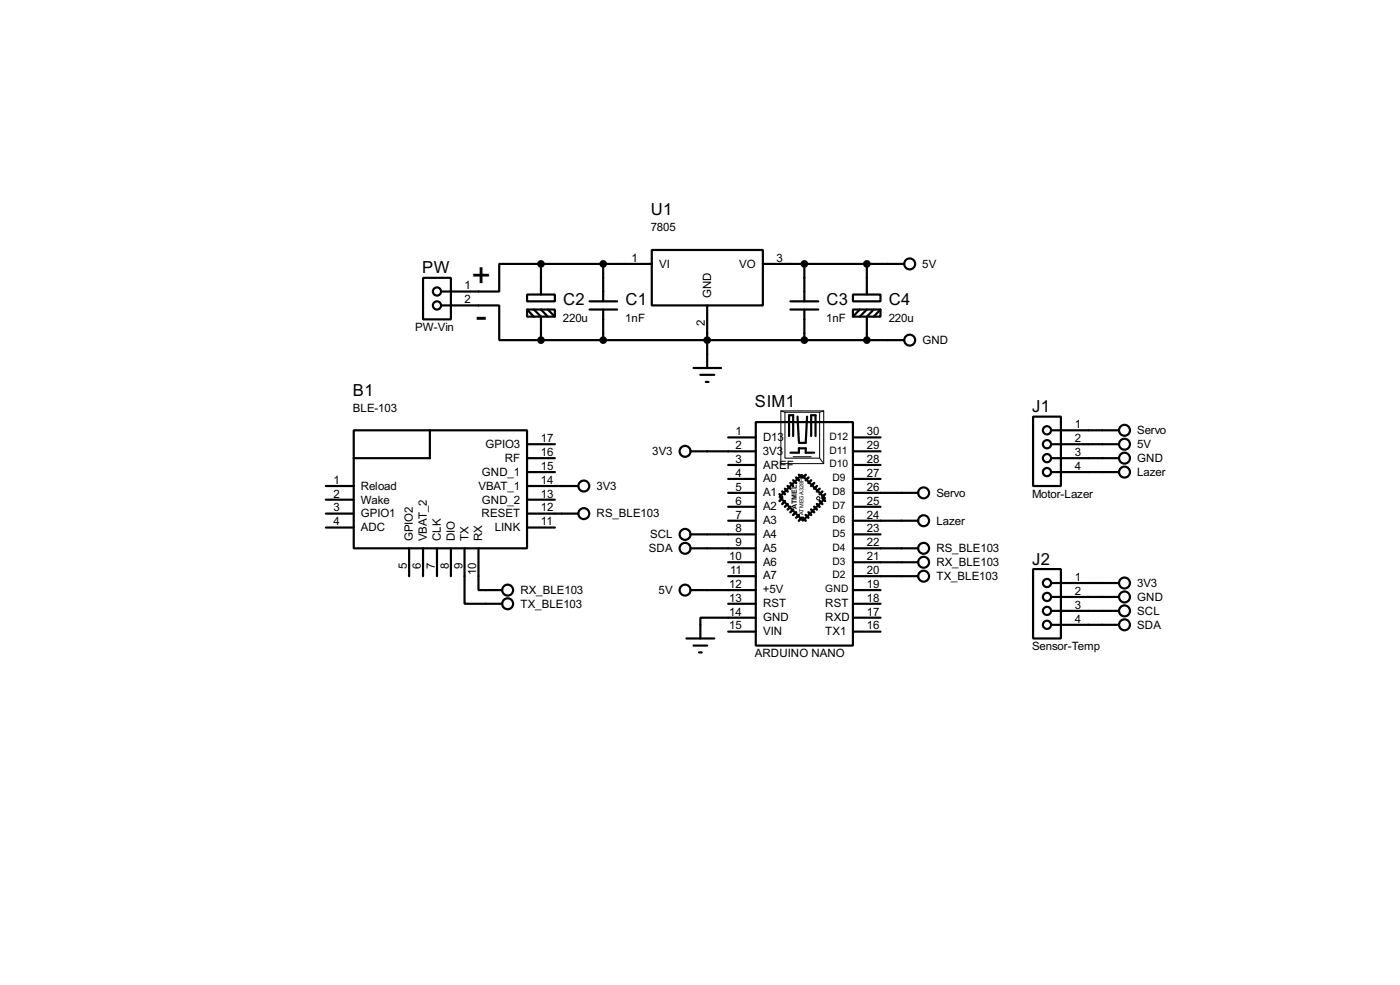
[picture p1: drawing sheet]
<svg xmlns="http://www.w3.org/2000/svg" width="256mm" height="180mm" viewBox="0 0 256 180" stroke-linecap="round" stroke-linejoin="round" font-family="sans-serif">
<g fill="none" stroke="#000" stroke-width=".4">
<path d="M77.5 50.9h5.1v7.6h-5.1zM80.8 55.9h10.7v6.4h7.6M96.6 53.9h5.1v1.3h-5.1zM96.6 56.7h5.1v1.3h-5.1zM96.6 56.7l1.2 1.3M97.8 56.7l1.3 1.3v4.3M99.1 48.3h-7.6v5.1h-10.7M99.1 48.3h20.3M99.1 48.3v5.6M99.1 56.7l1.3 1.3M100.4 56.7l1.3 1.3M108 56.7h5.1"/>
<path d="M108 55.2h5.1M110.5 48.3v6.9M110.5 56.7v5.6M119.4 45.8h20.4v10.1h-20.4zM129.6 55.9v11.5M139.8 48.3h25.9M144.8 56.7h5.1M144.8 55.2h5.1M147.4 48.3v6.9M147.4 56.7v5.6M156.3 53.9h5v1.3h-5zM156.3 56.7h5v1.3h-5z"/>
<path d="M157.5 56.7l-1.2 1.3M158.8 48.3v5.6M158.8 56.7l-1.3 1.3M160.1 56.7l-1.3 1.3v4.3M161.3 56.7l-1.2 1.3M64.8 78.8h31.8v21.6h-31.8zM78.8 78.8v5.1h-14M99.1 62.3h66.6M127.1 67.4h5M128.3 68.6h2.6M129.3 69.9h.5M138.5 77.3h17.8v40.9h-17.8z"/>
<path d="M144.6 79.8v-3.8h.7v3.8M146.1 76.3l.3 4.5M147.9 76.3l-.3 4.8h-1.2M148.6 79.8v-3.8h.8v3.8M189.3 76.3h5.1v12.7h-5.1zM192.6 78.8h12.4M59.7 94h5.1M59.7 89h5.1M59.7 91.5h5.1M59.7 96.6h5.1M96.6 86.4h5.1M96.6 81.3h5.1"/>
<path d="M96.6 83.9h5.1M96.6 94h9.4M96.6 89h9.4M96.6 91.5h5.1M96.6 96.6h5.1M126.5 82.6h12M126.5 97.8h12M133.4 90.2h5.1M133.4 95.3h5.1M133.4 92.8h5.1M133.4 87.7h5.1M133.4 85.1h5.1"/>
<path d="M133.4 80.1h5.1M142.8 91l4.1-4.1 4.3 4.3-4.1 4.1zM144.8 82.9h1.6v-.8h1.2v.8h1.6M156.3 82.6h5M156.3 90.2h11.9M156.3 97.8h5M156.3 95.3h11.9M156.3 92.8h5M156.3 87.7h5M156.3 85.1h5M156.3 80.1h5M192.6 86.4h12.4"/>
<path d="M192.6 81.3h12.4M192.6 83.9h12.4M75 100.4v5.1M77.5 100.4v5.1M80.1 100.4v5.1M82.6 100.4v5.1M85.1 100.4v10.1h6.9M87.7 100.4v7.6h4.3M125.8 116.9h5.1M126.5 108h12M126.5 100.4h12M127.1 118.2h2.5"/>
<path d="M128.1 119.4h.5M133.4 102.9h5.1M133.4 105.5h5.1M133.4 115.6h5.1M133.4 110.5h5.1M138.5 113.1h-10.2v3.8M156.3 108h5M156.3 100.4h11.9M156.3 102.9h11.9M156.3 105.5h11.9M156.3 113.1h5M156.3 115.6h5"/>
<path d="M156.3 110.5h5M189.3 104.2h5.1v12.7h-5.1zM192.6 106.7h12.4M192.6 109.3h12.4M192.6 111.8h12.4M192.6 114.4h12.4"/>
<circle cx="80" cy="53.4" r=".75"/>
<circle cx="80" cy="55.9" r=".75"/>
<circle cx="166.6" cy="48.3" r="1"/>
<circle cx="166.6" cy="62.3" r="1"/>
<circle cx="191.8" cy="78.8" r=".75"/>
<circle cx="206" cy="78.8" r="1"/>
<circle cx="106.9" cy="94" r="1"/>
<circle cx="106.9" cy="89" r="1"/>
<circle cx="125.5" cy="82.6" r="1"/>
<circle cx="125.5" cy="97.8" r="1"/>
<circle cx="169.2" cy="95.3" r="1"/>
<circle cx="169.2" cy="90.2" r="1"/>
<circle cx="191.8" cy="83.9" r=".75"/>
<circle cx="191.8" cy="86.4" r=".75"/>
<circle cx="191.8" cy="81.3" r=".75"/>
<circle cx="206" cy="81.3" r="1"/>
<circle cx="206" cy="86.4" r="1"/>
<circle cx="206" cy="83.9" r="1"/>
<circle cx="93" cy="108" r="1"/>
<circle cx="93" cy="110.5" r="1"/>
<circle cx="125.5" cy="108" r="1"/>
<circle cx="125.5" cy="100.4" r="1"/>
<circle cx="169.2" cy="100.4" r="1"/>
<circle cx="169.2" cy="105.5" r="1"/>
<circle cx="169.2" cy="102.9" r="1"/>
<circle cx="191.8" cy="114.4" r=".75"/>
<circle cx="191.8" cy="106.7" r=".75"/>
<circle cx="191.8" cy="109.3" r=".75"/>
<circle cx="191.8" cy="111.8" r=".75"/>
<circle cx="206" cy="106.7" r="1"/>
<circle cx="206" cy="111.8" r="1"/>
<circle cx="206" cy="109.3" r="1"/>
<circle cx="206" cy="114.4" r="1"/>
</g>
<g fill="#000" stroke="#000" stroke-width=".4">
<circle cx="99.1" cy="48.3" r=".5"/>
<circle cx="110.5" cy="48.3" r=".5"/>
<circle cx="147.3" cy="48.3" r=".5"/>
<circle cx="158.8" cy="48.3" r=".5"/>
<circle cx="99.1" cy="62.3" r=".5"/>
<circle cx="110.5" cy="62.3" r=".5"/>
<circle cx="129.5" cy="62.3" r=".5"/>
<circle cx="147.3" cy="62.3" r=".5"/>
<circle cx="158.8" cy="62.3" r=".5"/>
</g>
<g fill="none" stroke="#000" stroke-width=".18">
<path d="M143.1 75.2h7.8v9.7h-7.8zM143.1 75.2l.7 .3M143.8 75.5h6.4v8.4h-6.4zM150.9 75.2l-.7 .3M150.2 83.9l.7 1"/>
<circle cx="149.9" cy="91.2" r=".3"/>
</g>
<path d="M145.3 83.6h3.3" fill="none" stroke="#000" stroke-width=".2"/>
<g fill="none" stroke="#000" stroke-width=".45">
<path d="M142.8 90.5l.5 .5M143.3 91.2l-.5 .5M143.3 90l.5 .5M143.8 91.7l-.5 .6M143.8 89.5l.5 .5M144.3 92.3l-.5 .5M144.3 89l.5 .5M144.8 92.8l-.5 .5M144.8 88.4l.5 .6M145.3 93.3l-.5 .5M145.3 87.9l.6 .5M145.9 93.8l-.6 .5"/>
<path d="M145.9 87.4l.5 .5M146.4 94.3l-.5 .5M146.4 86.9l.5 .5M146.9 94.8l-.5 .5M147.1 94.8l.5 .5M147.6 86.9l-.5 .5M147.6 94.3l.5 .5M148.1 87.4l-.5 .5M148.1 93.8l.5 .5M148.6 87.9l-.5 .5M148.6 93.3l.6 .5M149.2 88.4l-.6 .6"/>
<path d="M149.2 92.8l.5 .5M149.7 89l-.5 .5M149.7 92.3l.5 .5M150.2 89.5l-.5 .5M150.2 91.7l.5 .6M150.7 90l-.5 .5M150.7 91.2l.5 .5M151.2 90.5l-.5 .5"/>
</g>
<g font-size="6.9">
<text x="86.4" y="52.5">+</text>
<text x="87.2" y="59.9">-</text>
</g>
<g font-size="3.4">
<text x="119.3" y="39.4">U1</text>
<text x="77.4" y="50.1">PW</text>
<text x="103.2" y="55.9">C2</text>
<text x="114.6" y="55.9">C1</text>
<text x="151.4" y="55.9">C3</text>
<text x="162.9" y="55.9">C4</text>
<text x="64.7" y="72.5">B1</text>
<text x="138.3" y="74.6">SIM1</text>
<text x="189.1" y="75.5">J1</text>
<text x="189.1" y="103.4">J2</text>
</g>
<g font-size="2.4">
<text x="115.7" y="47.9">1</text>
<text x="119.2" y="42.3">7805</text>
<text x="142.3" y="47.9">3</text>
<text x="85.1" y="52.9">1</text>
<text x="120.7" y="49">VI</text>
<text x="135.4" y="49">VO</text>
<text x="169" y="49">5V</text>
<text x="85.1" y="55.5">2</text>
<text x="103.1" y="58.9">220u</text>
<text x="114.6" y="58.9">1nF</text>
<text x="129.1" y="59.6" transform="rotate(-90 129.1 59.6)">2</text>
<text x="130.3" y="54.6" transform="rotate(-90 130.3 54.6)">GND</text>
<text x="151.4" y="58.9">1nF</text>
<text x="162.8" y="58.9">220u</text>
<text x="76.1" y="60.6">PW-Vin</text>
<text x="169" y="63">GND</text>
<text x="64.6" y="75.4">BLE-103</text>
<text x="88.9" y="82">GPIO3</text>
<text x="99.1" y="80.9">17</text>
<text x="99.1" y="83.5">16</text>
<text x="119.5" y="83.3">3V3</text>
<text x="134.8" y="79.7">1</text>
<text x="134.8" y="82.2">2</text>
<text x="139.8" y="83.3">3V3</text>
<text x="139.8" y="80.7">D13</text>
<text x="158.8" y="82.2">29</text>
<text x="158.8" y="79.7">30</text>
<text x="196.9" y="78.3">1</text>
<text x="196.9" y="80.9">2</text>
<text x="196.9" y="83.5">3</text>
<text x="208.3" y="82">5V</text>
<text x="208.3" y="79.5">Servo</text>
<text x="61.1" y="88.5">1</text>
<text x="66.1" y="89.6">Reload</text>
<text x="87.6" y="89.6">VBAT_1</text>
<text x="88.3" y="87.1">GND_1</text>
<text x="92.5" y="84.6">RF</text>
<text x="99.1" y="86">15</text>
<text x="99.1" y="88.5">14</text>
<text x="109.3" y="89.6">3V3</text>
<text x="134.8" y="84.7">3</text>
<text x="134.8" y="89.8">5</text>
<text x="134.8" y="87.3">4</text>
<text x="139.8" y="88.3">A0</text>
<text x="139.8" y="85.8">AREF</text>
<text x="158.8" y="89.8">26</text>
<text x="158.8" y="87.3">27</text>
<text x="158.8" y="84.7">28</text>
<text x="196.9" y="86">4</text>
<text x="208.3" y="87.1">Lazer</text>
<text x="208.3" y="84.6">GND</text>
<text x="61.1" y="91.1">2</text>
<text x="61.1" y="93.6">3</text>
<text x="66.1" y="92.2">Wake</text>
<text x="66.1" y="94.7">GPIO1</text>
<text x="88.2" y="94.7">RESET</text>
<text x="88.3" y="92.2">GND_2</text>
<text x="99.1" y="91.1">13</text>
<text x="99.1" y="93.6">12</text>
<text x="109.3" y="94.7">RS_BLE103</text>
<text x="134.8" y="94.9">7</text>
<text x="134.8" y="92.4">6</text>
<text x="139.8" y="90.8">A1</text>
<text x="139.8" y="93.4">A2</text>
<text x="139.8" y="95.9">A3</text>
<text x="158.8" y="94.9">24</text>
<text x="158.8" y="92.4">25</text>
<text x="171.5" y="90.9">Servo</text>
<text x="189.1" y="91.1">Motor-Lazer</text>
<text x="61.1" y="96.2">4</text>
<text x="66.1" y="97.3">ADC</text>
<text x="75.7" y="99.1" transform="rotate(-90 75.7 99.1)">GPIO2</text>
<text x="78.2" y="99.1" transform="rotate(-90 78.2 99.1)">VBAT_2</text>
<text x="80.8" y="99.1" transform="rotate(-90 80.8 99.1)">CLK</text>
<text x="83.3" y="99.1" transform="rotate(-90 83.3 99.1)">DIO</text>
<text x="85.8" y="99.1" transform="rotate(-90 85.8 99.1)">TX</text>
<text x="88.4" y="99.1" transform="rotate(-90 88.4 99.1)">RX</text>
<text x="90.6" y="97.3">LINK</text>
<text x="99.1" y="96.2">11</text>
<text x="118.9" y="101.1">SDA</text>
<text x="119.1" y="98.5">SCL</text>
<text x="134.8" y="100">9</text>
<text x="134.8" y="97.4">8</text>
<text x="139.8" y="98.5">A4</text>
<text x="139.8" y="101">A5</text>
<text x="158.8" y="100">22</text>
<text x="158.8" y="97.4">23</text>
<text x="171.5" y="96">Lazer</text>
<text x="171.5" y="101.1">RS_BLE103</text>
<text x="74.5" y="104.1" transform="rotate(-90 74.5 104.1)">5</text>
<text x="77.1" y="104.1" transform="rotate(-90 77.1 104.1)">6</text>
<text x="79.6" y="104.1" transform="rotate(-90 79.6 104.1)">7</text>
<text x="82.2" y="104" transform="rotate(-90 82.2 104)">8</text>
<text x="84.7" y="104" transform="rotate(-90 84.7 104)">9</text>
<text x="87.3" y="105.2" transform="rotate(-90 87.3 105.2)">10</text>
<text x="133.6" y="107.6">12</text>
<text x="133.6" y="102.5">10</text>
<text x="133.8" y="105.1">11</text>
<text x="139.8" y="103.6">A6</text>
<text x="139.8" y="106.1">A7</text>
<text x="158.8" y="105.1">20</text>
<text x="158.8" y="102.5">21</text>
<text x="158.8" y="107.6">19</text>
<text x="171.5" y="103.6">RX_BLE103</text>
<text x="171.5" y="106.2">TX_BLE103</text>
<text x="196.9" y="106.3">1</text>
<text x="208.3" y="107.4">3V3</text>
<text x="95.3" y="108.7">RX_BLE103</text>
<text x="95.3" y="111.2">TX_BLE103</text>
<text x="120.7" y="108.7">5V</text>
<text x="133.6" y="110.1">13</text>
<text x="133.6" y="112.7">14</text>
<text x="139.8" y="108.6">+5V</text>
<text x="139.8" y="111.2">RST</text>
<text x="139.8" y="113.7">GND</text>
<text x="151.2" y="113.7">RXD</text>
<text x="151.2" y="111.2">RST</text>
<text x="158.8" y="112.7">17</text>
<text x="158.8" y="110.1">18</text>
<text x="196.9" y="108.9">2</text>
<text x="196.9" y="111.4">3</text>
<text x="196.9" y="114">4</text>
<text x="208.3" y="112.5">SCL</text>
<text x="208.3" y="110">GND</text>
<text x="133.6" y="115.2">15</text>
<text x="139.8" y="116.3">VIN</text>
<text x="151.2" y="116.3">TX1</text>
<text x="158.8" y="115.2">16</text>
<text x="189.1" y="119">Sensor-Temp</text>
<text x="208.3" y="115.1">SDA</text>
<text x="138.3" y="120.3">ARDUINO NANO</text>
</g>
<g font-size="2.1">
<text x="151.9" y="83">D11</text>
<text x="151.9" y="80.4">D12</text>
<text x="151.9" y="85.6">D10</text>
<text x="152.5" y="88.1">D9</text>
<text x="152.5" y="95.7">D6</text>
<text x="152.5" y="93.2">D7</text>
<text x="152.5" y="90.7">D8</text>
<text x="152.5" y="100.8">D4</text>
<text x="152.5" y="98.2">D5</text>
<text x="152.5" y="105.9">D2</text>
<text x="152.5" y="103.4">D3</text>
<text x="151.2" y="108.4">GND</text>
</g>
<text font-size="1.5" x="146" y="93.1" transform="rotate(-90 146 93.1)">ATMEL</text>
<text font-size="1.2" x="147.2" y="94.3" transform="rotate(-90 147.2 94.3)">ATMEGA328P</text>
</svg>
